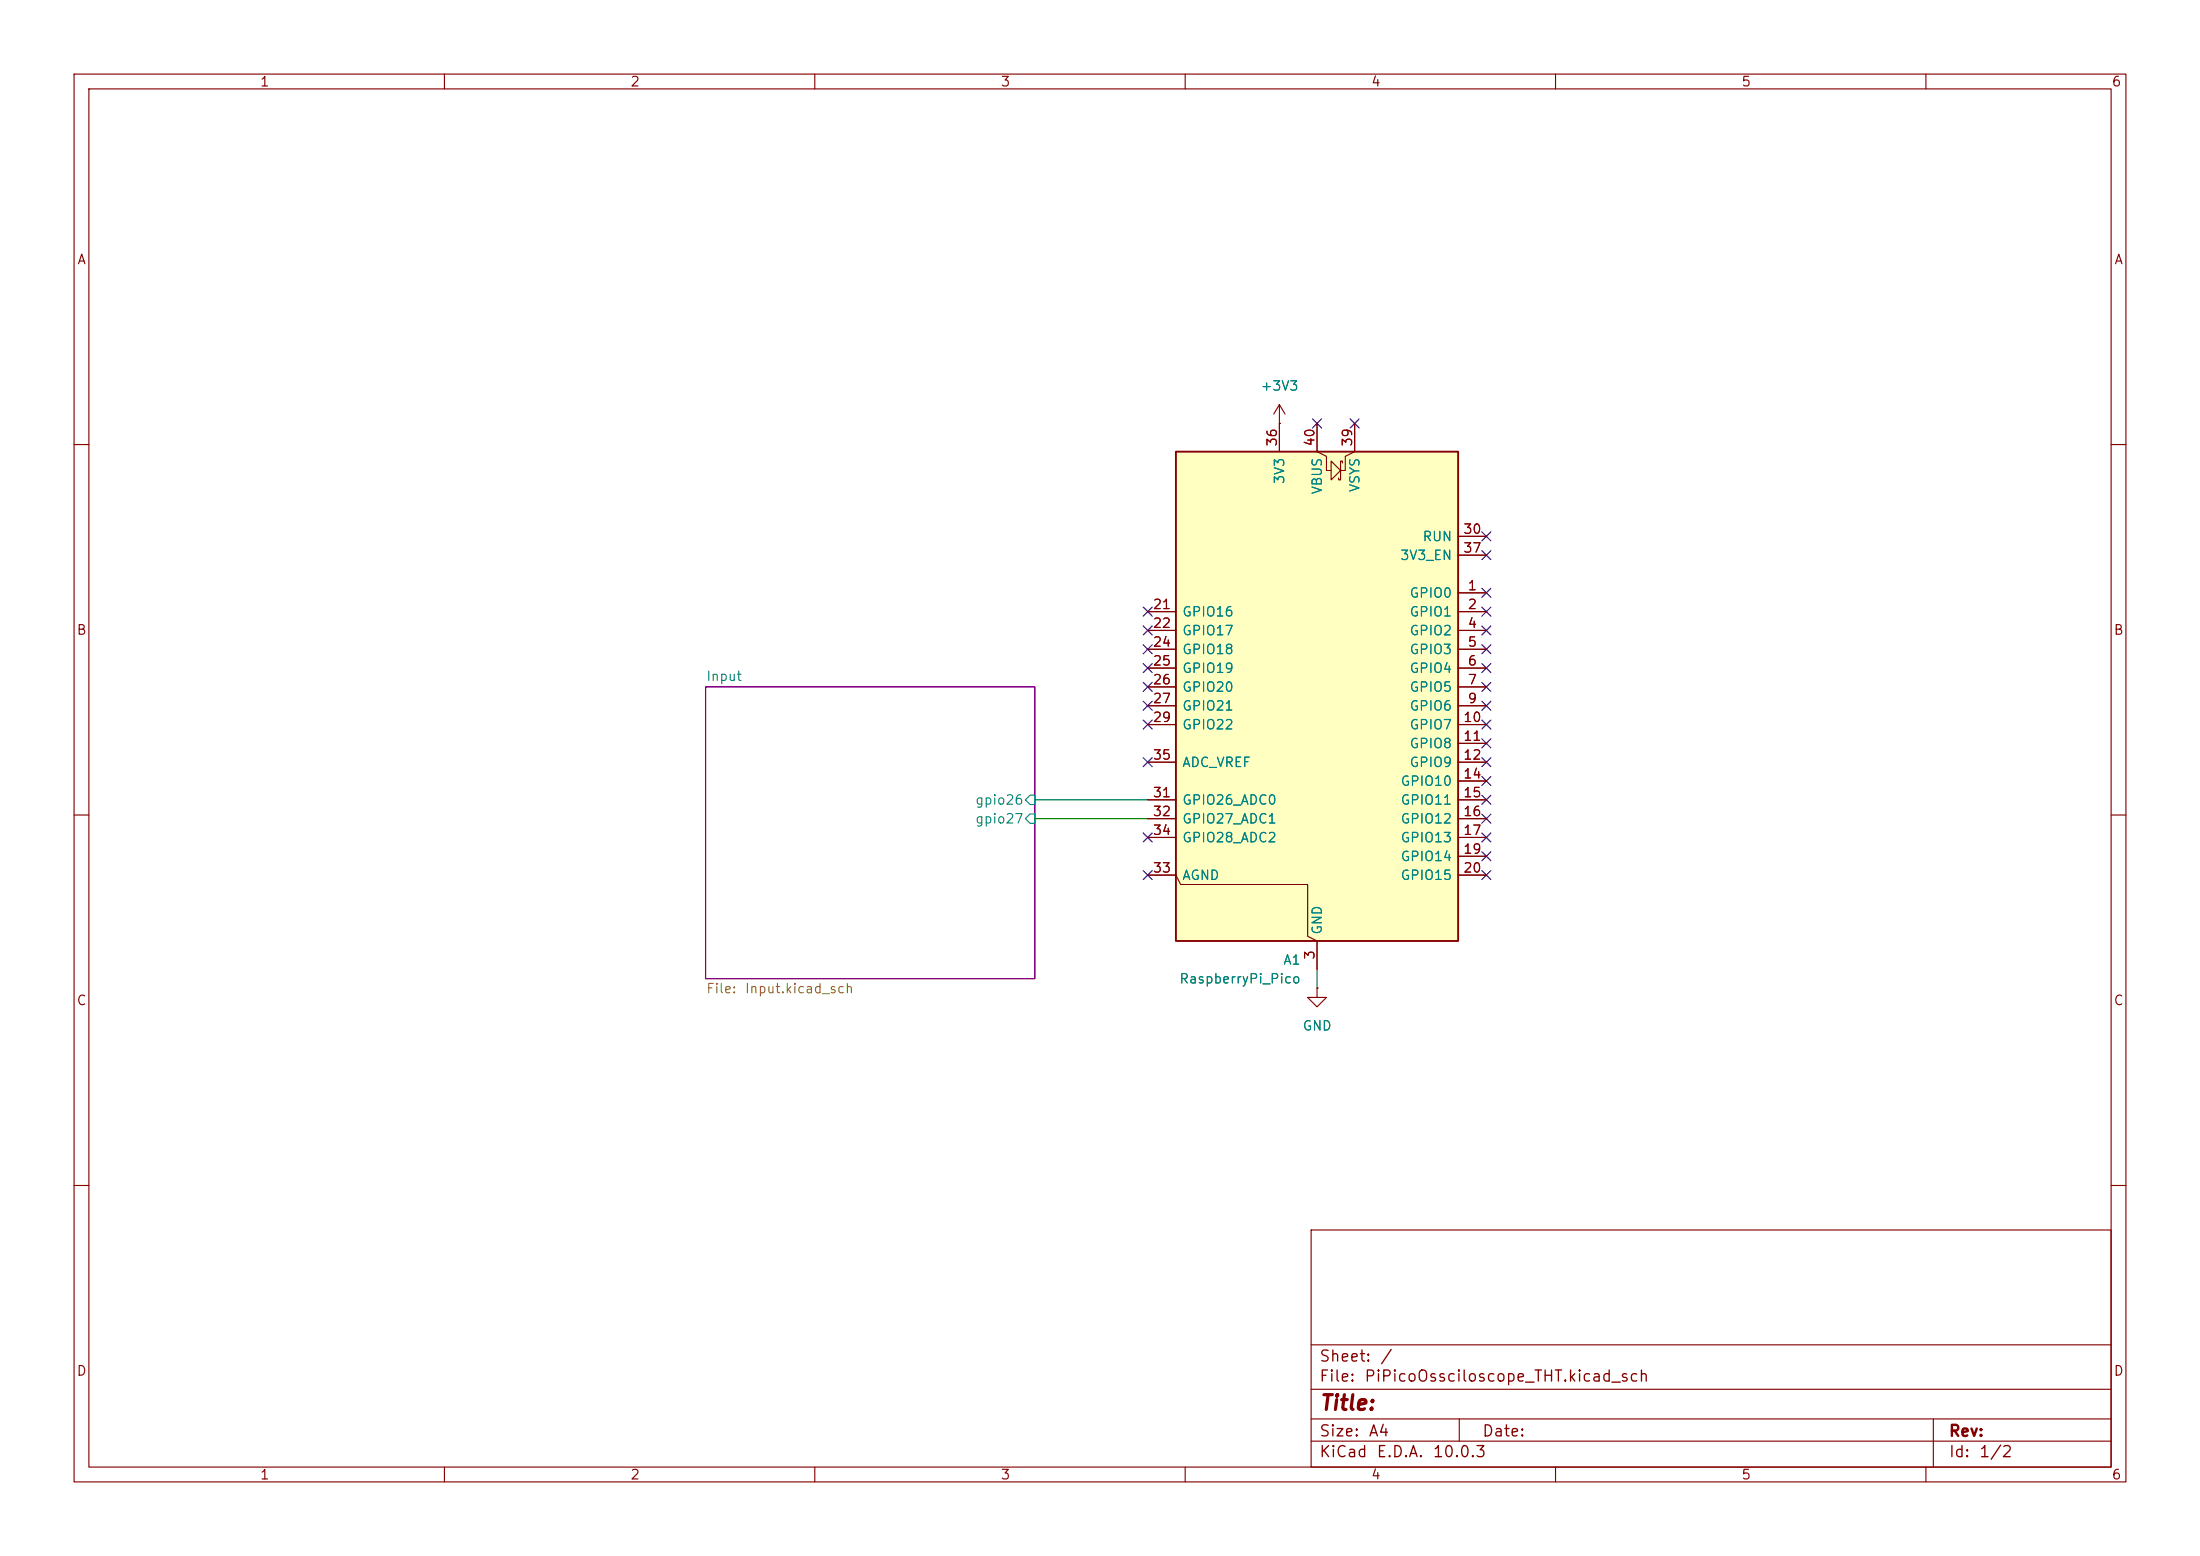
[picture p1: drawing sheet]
(kicad_sch
 (version 20260306)
 (generator "eeschema")
 (generator_version "10.0")
 (paper "A4")
 (lib_symbols
  (symbol "MCU_Module:RaspberryPi_Pico"
   (pin_names
    (offset 0.762)) (exclude_from_sim no) (in_bom yes) (on_board yes)
   (in_pos_files yes)
   (duplicate_pin_numbers_are_jumpers no)
   (property "Reference" "A" (at -19.05 35.56 0) (show_name no) (do_not_autoplace no) (effects (font (size 1.27 1.27)) (justify left)))
   (property "Value" "RaspberryPi_Pico" (at 7.62 35.56 0) (show_name no) (do_not_autoplace no) (effects (font (size 1.27 1.27)) (justify left)))
   (property "Footprint" "Module:RaspberryPi_Pico_Common_Unspecified" (at 0 -46.99 0) (show_name no) (do_not_autoplace no) (hide yes) (effects (font (size 1.27 1.27))))
   (property "Datasheet" "https://datasheets.raspberrypi.com/pico/pico-datasheet.pdf" (at 0 -49.53 0) (show_name no) (do_not_autoplace no) (hide yes) (effects (font (size 1.27 1.27))))
   (property "Description" "Versatile and inexpensive microcontroller module powered by RP2040 dual-core Arm Cortex-M0+ processor up to 133 MHz, 264kB SRAM, 2MB QSPI flash; also supports Raspberry Pi Pico 2" (at 0 -52.07 0) (show_name no) (do_not_autoplace no) (hide yes) (effects (font (size 1.27 1.27))))
   (symbol "RaspberryPi_Pico_0_1"
    (rectangle (start -19.05 34.29) (end 19.05 -31.75) (stroke (width 0.254) (type default)) (fill (type background)))
    (polyline (pts (xy -5.08 34.29) (xy -3.81 33.655) (xy -3.81 31.75) (xy -3.175 31.75)) (stroke (width 0) (type default)) (fill (type none)))
    (polyline (pts (xy -3.429 32.766) (xy -3.429 33.02) (xy -3.175 33.02) (xy -3.175 30.48) (xy -2.921 30.48) (xy -2.921 30.734)) (stroke (width 0) (type default)) (fill (type none)))
    (polyline (pts (xy -3.175 31.75) (xy -1.905 33.02) (xy -1.905 30.48) (xy -3.175 31.75)) (stroke (width 0) (type default)) (fill (type none)))
    (polyline (pts (xy 0 34.29) (xy -1.27 33.655) (xy -1.27 31.75) (xy -1.905 31.75)) (stroke (width 0) (type default)) (fill (type none)))
    (polyline (pts (xy 0 -31.75) (xy 1.27 -31.115) (xy 1.27 -24.13) (xy 18.415 -24.13) (xy 19.05 -22.86)) (stroke (width 0) (type default)) (fill (type none))))
   (symbol "RaspberryPi_Pico_1_1"
    (pin bidirectional line (at -22.86 15.24 0) (length 3.81) (name "GPIO0" (effects (font (size 1.27 1.27)))) (number "1" (effects (font (size 1.27 1.27))))
    (alternate "I2C0_SDA" bidirectional line)
    (alternate "PWM0_A" output line)
    (alternate "SPI0_RX" input line)
    (alternate "UART0_TX" output line)
    (alternate "USB_OVCUR_DET" input line))
    (pin bidirectional line (at -22.86 12.7 0) (length 3.81) (name "GPIO1" (effects (font (size 1.27 1.27)))) (number "2" (effects (font (size 1.27 1.27))))
    (alternate "I2C0_SCL" bidirectional clock)
    (alternate "PWM0_B" bidirectional line)
    (alternate "UART0_RX" input line)
    (alternate "USB_VBUS_DET" passive line)
    (alternate "~{SPI0_CSn}" bidirectional line))
    (pin power_out line (at 0 -35.56 90) (length 3.81) (name "GND" (effects (font (size 1.27 1.27)))) (number "3" (effects (font (size 1.27 1.27))))
    (alternate "GND_IN" power_in line))
    (pin bidirectional line (at -22.86 10.16 0) (length 3.81) (name "GPIO2" (effects (font (size 1.27 1.27)))) (number "4" (effects (font (size 1.27 1.27))))
    (alternate "I2C1_SDA" bidirectional line)
    (alternate "PWM1_A" output line)
    (alternate "SPI0_SCK" bidirectional clock)
    (alternate "UART0_CTS" input line)
    (alternate "USB_VBUS_EN" output line))
    (pin bidirectional line (at -22.86 7.62 0) (length 3.81) (name "GPIO3" (effects (font (size 1.27 1.27)))) (number "5" (effects (font (size 1.27 1.27))))
    (alternate "I2C1_SCL" bidirectional clock)
    (alternate "PWM1_B" bidirectional line)
    (alternate "SPI0_TX" output line)
    (alternate "UART0_RTS" output line)
    (alternate "USB_OVCUR_DET" input line))
    (pin bidirectional line (at -22.86 5.08 0) (length 3.81) (name "GPIO4" (effects (font (size 1.27 1.27)))) (number "6" (effects (font (size 1.27 1.27))))
    (alternate "I2C0_SDA" bidirectional line)
    (alternate "PWM2_A" output line)
    (alternate "SPI0_RX" input line)
    (alternate "UART1_TX" output line)
    (alternate "USB_VBUS_DET" input line))
    (pin bidirectional line (at -22.86 2.54 0) (length 3.81) (name "GPIO5" (effects (font (size 1.27 1.27)))) (number "7" (effects (font (size 1.27 1.27))))
    (alternate "I2C0_SCL" bidirectional clock)
    (alternate "PWM2_B" bidirectional line)
    (alternate "UART1_RX" input line)
    (alternate "USB_VBUS_EN" output line)
    (alternate "~{SPI0_CSn}" bidirectional line))
    (pin passive line (at 0 -35.56 90) (length 3.81) (hide yes) (name "GND" (effects (font (size 1.27 1.27)))) (number "8" (effects (font (size 1.27 1.27)))))
    (pin bidirectional line (at -22.86 0 0) (length 3.81) (name "GPIO6" (effects (font (size 1.27 1.27)))) (number "9" (effects (font (size 1.27 1.27))))
    (alternate "I2C1_SDA" bidirectional line)
    (alternate "PWM3_A" output line)
    (alternate "SPI0_SCK" bidirectional clock)
    (alternate "UART1_CTS" input line)
    (alternate "USB_OVCUR_DET" input line))
    (pin bidirectional line (at -22.86 -2.54 0) (length 3.81) (name "GPIO7" (effects (font (size 1.27 1.27)))) (number "10" (effects (font (size 1.27 1.27))))
    (alternate "I2C1_SCL" bidirectional clock)
    (alternate "PWM3_B" bidirectional line)
    (alternate "SPI0_TX" output line)
    (alternate "UART1_RTS" output line)
    (alternate "USB_VBUS_DET" input line))
    (pin bidirectional line (at -22.86 -5.08 0) (length 3.81) (name "GPIO8" (effects (font (size 1.27 1.27)))) (number "11" (effects (font (size 1.27 1.27))))
    (alternate "I2C0_SDA" bidirectional line)
    (alternate "PWM4_A" output line)
    (alternate "SPI1_RX" input line)
    (alternate "UART1_TX" output line)
    (alternate "USB_VBUS_EN" output line))
    (pin bidirectional line (at -22.86 -7.62 0) (length 3.81) (name "GPIO9" (effects (font (size 1.27 1.27)))) (number "12" (effects (font (size 1.27 1.27))))
    (alternate "I2C0_SCL" bidirectional clock)
    (alternate "PWM4_B" bidirectional line)
    (alternate "UART1_RX" input line)
    (alternate "USB_OVCUR_DET" input line)
    (alternate "~{SPI1_CSn}" bidirectional line))
    (pin passive line (at 0 -35.56 90) (length 3.81) (hide yes) (name "GND" (effects (font (size 1.27 1.27)))) (number "13" (effects (font (size 1.27 1.27)))))
    (pin bidirectional line (at -22.86 -10.16 0) (length 3.81) (name "GPIO10" (effects (font (size 1.27 1.27)))) (number "14" (effects (font (size 1.27 1.27))))
    (alternate "I2C1_SDA" bidirectional line)
    (alternate "PWM5_A" output line)
    (alternate "SPI1_SCK" bidirectional clock)
    (alternate "UART1_CTS" input line)
    (alternate "USB_VBUS_DET" input line))
    (pin bidirectional line (at -22.86 -12.7 0) (length 3.81) (name "GPIO11" (effects (font (size 1.27 1.27)))) (number "15" (effects (font (size 1.27 1.27))))
    (alternate "I2C1_SCL" bidirectional clock)
    (alternate "PWM5_B" bidirectional line)
    (alternate "SPI1_TX" output line)
    (alternate "UART1_RTS" output line)
    (alternate "USB_VBUS_EN" output line))
    (pin bidirectional line (at -22.86 -15.24 0) (length 3.81) (name "GPIO12" (effects (font (size 1.27 1.27)))) (number "16" (effects (font (size 1.27 1.27))))
    (alternate "I2C0_SDA" bidirectional line)
    (alternate "PWM6_A" output line)
    (alternate "SPI1_RX" input line)
    (alternate "UART0_TX" output line)
    (alternate "USB_OVCUR_DET" input line))
    (pin bidirectional line (at -22.86 -17.78 0) (length 3.81) (name "GPIO13" (effects (font (size 1.27 1.27)))) (number "17" (effects (font (size 1.27 1.27))))
    (alternate "I2C0_SCL" bidirectional clock)
    (alternate "PWM6_B" bidirectional line)
    (alternate "UART0_RX" input line)
    (alternate "USB_VBUS_DET" input line)
    (alternate "~{SPI1_CSn}" bidirectional line))
    (pin passive line (at 0 -35.56 90) (length 3.81) (hide yes) (name "GND" (effects (font (size 1.27 1.27)))) (number "18" (effects (font (size 1.27 1.27)))))
    (pin bidirectional line (at -22.86 -20.32 0) (length 3.81) (name "GPIO14" (effects (font (size 1.27 1.27)))) (number "19" (effects (font (size 1.27 1.27))))
    (alternate "I2C1_SDA" bidirectional line)
    (alternate "PWM7_A" output line)
    (alternate "SPI1_SCK" bidirectional clock)
    (alternate "UART0_CTS" input line)
    (alternate "USB_VBUS_EN" output line))
    (pin bidirectional line (at -22.86 -22.86 0) (length 3.81) (name "GPIO15" (effects (font (size 1.27 1.27)))) (number "20" (effects (font (size 1.27 1.27))))
    (alternate "I2C1_SCL" bidirectional clock)
    (alternate "PWM7_B" bidirectional line)
    (alternate "SPI1_TX" output line)
    (alternate "UART0_RTS" output line)
    (alternate "USB_OVCUR_DET" input line))
    (pin bidirectional line (at 22.86 12.7 180) (length 3.81) (name "GPIO16" (effects (font (size 1.27 1.27)))) (number "21" (effects (font (size 1.27 1.27))))
    (alternate "I2C0_SDA" bidirectional line)
    (alternate "PWM0_A" output line)
    (alternate "SPI0_RX" input line)
    (alternate "UART0_TX" output line)
    (alternate "USB_VBUS_DET" input line))
    (pin bidirectional line (at 22.86 10.16 180) (length 3.81) (name "GPIO17" (effects (font (size 1.27 1.27)))) (number "22" (effects (font (size 1.27 1.27))))
    (alternate "I2C0_SCL" bidirectional clock)
    (alternate "PWM0_B" bidirectional line)
    (alternate "UART0_RX" input line)
    (alternate "USB_VBUS_EN" output line)
    (alternate "~{SPI0_CSn}" bidirectional line))
    (pin passive line (at 0 -35.56 90) (length 3.81) (hide yes) (name "GND" (effects (font (size 1.27 1.27)))) (number "23" (effects (font (size 1.27 1.27)))))
    (pin bidirectional line (at 22.86 7.62 180) (length 3.81) (name "GPIO18" (effects (font (size 1.27 1.27)))) (number "24" (effects (font (size 1.27 1.27))))
    (alternate "I2C1_SDA" bidirectional line)
    (alternate "PWM1_A" output line)
    (alternate "SPI0_SCK" bidirectional clock)
    (alternate "UART0_CTS" input line)
    (alternate "USB_OVCUR_DET" input line))
    (pin bidirectional line (at 22.86 5.08 180) (length 3.81) (name "GPIO19" (effects (font (size 1.27 1.27)))) (number "25" (effects (font (size 1.27 1.27))))
    (alternate "I2C1_SCL" bidirectional clock)
    (alternate "PWM1_B" bidirectional line)
    (alternate "SPI0_TX" output line)
    (alternate "UART0_RTS" output line)
    (alternate "USB_VBUS_DET" input line))
    (pin bidirectional line (at 22.86 2.54 180) (length 3.81) (name "GPIO20" (effects (font (size 1.27 1.27)))) (number "26" (effects (font (size 1.27 1.27))))
    (alternate "CLOCK_GPIN0" input clock)
    (alternate "I2C0_SDA" bidirectional line)
    (alternate "PWM2_A" output line)
    (alternate "SPI0_RX" input line)
    (alternate "UART1_TX" output line)
    (alternate "USB_VBUS_EN" output line))
    (pin bidirectional line (at 22.86 0 180) (length 3.81) (name "GPIO21" (effects (font (size 1.27 1.27)))) (number "27" (effects (font (size 1.27 1.27))))
    (alternate "CLOCK_GPOUT0" output clock)
    (alternate "I2C0_SCL" bidirectional clock)
    (alternate "PWM2_B" bidirectional line)
    (alternate "UART1_RX" input line)
    (alternate "USB_OVCUR_DET" input line)
    (alternate "~{SPI0_CSn}" bidirectional line))
    (pin passive line (at 0 -35.56 90) (length 3.81) (hide yes) (name "GND" (effects (font (size 1.27 1.27)))) (number "28" (effects (font (size 1.27 1.27)))))
    (pin bidirectional line (at 22.86 -2.54 180) (length 3.81) (name "GPIO22" (effects (font (size 1.27 1.27)))) (number "29" (effects (font (size 1.27 1.27))))
    (alternate "CLOCK_GPIN1" input clock)
    (alternate "I2C1_SDA" bidirectional line)
    (alternate "PWM3_A" output line)
    (alternate "SPI0_SCK" bidirectional clock)
    (alternate "UART1_CTS" input line)
    (alternate "USB_VBUS_DET" input line))
    (pin passive line (at -22.86 22.86 0) (length 3.81) (name "RUN" (effects (font (size 1.27 1.27)))) (number "30" (effects (font (size 1.27 1.27))))
    (alternate "~{RESET}" passive line))
    (pin bidirectional line (at 22.86 -12.7 180) (length 3.81) (name "GPIO26_ADC0" (effects (font (size 1.27 1.27)))) (number "31" (effects (font (size 1.27 1.27))))
    (alternate "ADC0" input line)
    (alternate "GPIO26" bidirectional line)
    (alternate "I2C1_SDA" bidirectional line)
    (alternate "PWM5_A" output line)
    (alternate "SPI1_SCK" bidirectional clock)
    (alternate "UART1_CTS" input line)
    (alternate "USB_VBUS_EN" output line))
    (pin bidirectional line (at 22.86 -15.24 180) (length 3.81) (name "GPIO27_ADC1" (effects (font (size 1.27 1.27)))) (number "32" (effects (font (size 1.27 1.27))))
    (alternate "ADC1" input line)
    (alternate "GPIO27" bidirectional line)
    (alternate "I2C1_SCL" bidirectional clock)
    (alternate "PWM5_B" bidirectional line)
    (alternate "SPI1_TX" output line)
    (alternate "UART1_RTS" output line)
    (alternate "USB_OVCUR_DET" input line))
    (pin power_out line (at 22.86 -22.86 180) (length 3.81) (name "AGND" (effects (font (size 1.27 1.27)))) (number "33" (effects (font (size 1.27 1.27))))
    (alternate "GND" passive line))
    (pin bidirectional line (at 22.86 -17.78 180) (length 3.81) (name "GPIO28_ADC2" (effects (font (size 1.27 1.27)))) (number "34" (effects (font (size 1.27 1.27))))
    (alternate "ADC2" input line)
    (alternate "GPIO28" bidirectional line)
    (alternate "I2C0_SDA" bidirectional line)
    (alternate "PWM6_A" output line)
    (alternate "SPI1_RX" input line)
    (alternate "UART0_TX" output line)
    (alternate "USB_VBUS_DET" input line))
    (pin power_in line (at 22.86 -7.62 180) (length 3.81) (name "ADC_VREF" (effects (font (size 1.27 1.27)))) (number "35" (effects (font (size 1.27 1.27)))))
    (pin power_out line (at 5.08 38.1 270) (length 3.81) (name "3V3" (effects (font (size 1.27 1.27)))) (number "36" (effects (font (size 1.27 1.27)))))
    (pin passive line (at -22.86 20.32 0) (length 3.81) (name "3V3_EN" (effects (font (size 1.27 1.27)))) (number "37" (effects (font (size 1.27 1.27))))
    (alternate "~{3V3_DISABLE}" passive line))
    (pin passive line (at 0 -35.56 90) (length 3.81) (hide yes) (name "GND" (effects (font (size 1.27 1.27)))) (number "38" (effects (font (size 1.27 1.27)))))
    (pin power_in line (at -5.08 38.1 270) (length 3.81) (name "VSYS" (effects (font (size 1.27 1.27)))) (number "39" (effects (font (size 1.27 1.27))))
    (alternate "VSYS_OUT" power_out line))
    (pin power_out line (at 0 38.1 270) (length 3.81) (name "VBUS" (effects (font (size 1.27 1.27)))) (number "40" (effects (font (size 1.27 1.27))))
    (alternate "VBUS_IN" power_in line)))
   (embedded_fonts no))
  (symbol "power:+3V3"
   (power global)
   (pin_numbers (hide yes))
   (pin_names
    (offset 0) (hide yes)) (exclude_from_sim no) (in_bom yes) (on_board yes)
   (in_pos_files yes)
   (duplicate_pin_numbers_are_jumpers no)
   (property "Reference" "#PWR" (at 0 -3.81 0) (show_name no) (do_not_autoplace no) (hide yes) (effects (font (size 1.27 1.27))))
   (property "Value" "+3V3" (at 0 3.556 0) (show_name no) (do_not_autoplace no) (effects (font (size 1.27 1.27))))
   (property "Footprint" "" (at 0 0 0) (show_name no) (do_not_autoplace no) (hide yes) (effects (font (size 1.27 1.27))))
   (property "Datasheet" "" (at 0 0 0) (show_name no) (do_not_autoplace no) (hide yes) (effects (font (size 1.27 1.27))))
   (property "Description" "Power symbol creates a global label with name \"+3V3\"" (at 0 0 0) (show_name no) (do_not_autoplace no) (hide yes) (effects (font (size 1.27 1.27))))
   (symbol "+3V3_0_1"
    (polyline (pts (xy -0.762 1.27) (xy 0 2.54)) (stroke (width 0) (type default)) (fill (type none)))
    (polyline (pts (xy 0 2.54) (xy 0.762 1.27)) (stroke (width 0) (type default)) (fill (type none)))
    (polyline (pts (xy 0 0) (xy 0 2.54)) (stroke (width 0) (type default)) (fill (type none))))
   (symbol "+3V3_1_1"
    (pin power_in line (at 0 0 90) (length 0) (name "" (effects (font (size 1.27 1.27)))) (number "1" (effects (font (size 1.27 1.27))))))
   (embedded_fonts no))
  (symbol "power:GND"
   (power global)
   (pin_numbers (hide yes))
   (pin_names
    (offset 0) (hide yes)) (exclude_from_sim no) (in_bom yes) (on_board yes)
   (in_pos_files yes)
   (duplicate_pin_numbers_are_jumpers no)
   (property "Reference" "#PWR" (at 0 -6.35 0) (show_name no) (do_not_autoplace no) (hide yes) (effects (font (size 1.27 1.27))))
   (property "Value" "GND" (at 0 -3.81 0) (show_name no) (do_not_autoplace no) (effects (font (size 1.27 1.27))))
   (property "Footprint" "" (at 0 0 0) (show_name no) (do_not_autoplace no) (hide yes) (effects (font (size 1.27 1.27))))
   (property "Datasheet" "" (at 0 0 0) (show_name no) (do_not_autoplace no) (hide yes) (effects (font (size 1.27 1.27))))
   (property "Description" "Power symbol creates a global label with name \"GND\" , ground" (at 0 0 0) (show_name no) (do_not_autoplace no) (hide yes) (effects (font (size 1.27 1.27))))
   (symbol "GND_0_1"
    (polyline (pts (xy 0 0) (xy 0 -1.27) (xy 1.27 -1.27) (xy 0 -2.54) (xy -1.27 -1.27) (xy 0 -1.27)) (stroke (width 0) (type default)) (fill (type none))))
   (symbol "GND_1_1"
    (pin power_in line (at 0 0 270) (length 0) (name "" (effects (font (size 1.27 1.27)))) (number "1" (effects (font (size 1.27 1.27))))))
   (embedded_fonts no)))
 (no_connect
  (at 200.66 92.71))
 (no_connect
  (at 154.94 85.09))
 (no_connect
  (at 200.66 102.87))
 (no_connect
  (at 154.94 118.11))
 (no_connect
  (at 200.66 97.79))
 (no_connect
  (at 200.66 82.55))
 (no_connect
  (at 200.66 80.01))
 (no_connect
  (at 154.94 95.25))
 (no_connect
  (at 154.94 113.03))
 (no_connect
  (at 154.94 102.87))
 (no_connect
  (at 154.94 87.63))
 (no_connect
  (at 154.94 97.79))
 (no_connect
  (at 200.66 74.93))
 (no_connect
  (at 200.66 72.39))
 (no_connect
  (at 200.66 100.33))
 (no_connect
  (at 200.66 113.03))
 (no_connect
  (at 154.94 90.17))
 (no_connect
  (at 200.66 105.41))
 (no_connect
  (at 200.66 107.95))
 (no_connect
  (at 200.66 87.63))
 (no_connect
  (at 200.66 90.17))
 (no_connect
  (at 200.66 85.09))
 (no_connect
  (at 177.8 57.15))
 (no_connect
  (at 154.94 82.55))
 (no_connect
  (at 182.88 57.15))
 (no_connect
  (at 200.66 110.49))
 (no_connect
  (at 200.66 118.11))
 (no_connect
  (at 200.66 95.25))
 (no_connect
  (at 200.66 115.57))
 (no_connect
  (at 154.94 92.71))
 (wire
  (pts (xy 139.7 107.95) (xy 154.94 107.95))
  (stroke (width 0) (type default)))
 (wire
  (pts (xy 139.7 110.49) (xy 154.94 110.49))
  (stroke (width 0) (type default)))
 (wire
  (pts (xy 177.8 130.81) (xy 177.8 133.35))
  (stroke (width 0) (type default)))
 (symbol
  (lib_id "power:GND")
  (at 177.8 133.35 0)
  (unit 1)
  (body_style 1)
  (exclude_from_sim no)
  (in_bom yes)
  (on_board yes)
  (in_pos_files yes)
  (dnp no)
  (fields_autoplaced yes)
  (property "Reference" "#PWR02" (at 177.8 139.7 0) (hide yes) (show_name no) (do_not_autoplace no) (effects (font (size 1.27 1.27))))
  (property "Value" "GND" (at 177.8 138.43 0) (show_name no) (do_not_autoplace no) (effects (font (size 1.27 1.27))))
  (property "Footprint" "" (at 177.8 133.35 0) (hide yes) (show_name no) (do_not_autoplace no) (effects (font (size 1.27 1.27))))
  (property "Datasheet" "" (at 177.8 133.35 0) (hide yes) (show_name no) (do_not_autoplace no) (effects (font (size 1.27 1.27))))
  (property "Description" "Power symbol creates a global label with name \"GND\" , ground" (at 177.8 133.35 0) (hide yes) (show_name no) (do_not_autoplace no) (effects (font (size 1.27 1.27))))
  (pin "1"))
 (symbol
  (lib_id "power:+3V3")
  (at 172.72 57.15 0)
  (unit 1)
  (body_style 1)
  (exclude_from_sim no)
  (in_bom yes)
  (on_board yes)
  (in_pos_files yes)
  (dnp no)
  (fields_autoplaced yes)
  (property "Reference" "#PWR01" (at 172.72 60.96 0) (hide yes) (show_name no) (do_not_autoplace no) (effects (font (size 1.27 1.27))))
  (property "Value" "+3V3" (at 172.72 52.07 0) (show_name no) (do_not_autoplace no) (effects (font (size 1.27 1.27))))
  (property "Footprint" "" (at 172.72 57.15 0) (hide yes) (show_name no) (do_not_autoplace no) (effects (font (size 1.27 1.27))))
  (property "Datasheet" "" (at 172.72 57.15 0) (hide yes) (show_name no) (do_not_autoplace no) (effects (font (size 1.27 1.27))))
  (property "Description" "Power symbol creates a global label with name \"+3V3\"" (at 172.72 57.15 0) (hide yes) (show_name no) (do_not_autoplace no) (effects (font (size 1.27 1.27))))
  (pin "1"))
 (symbol
  (lib_id "MCU_Module:RaspberryPi_Pico")
  (at 177.8 95.25 0)
  (mirror y)
  (unit 1)
  (body_style 1)
  (exclude_from_sim no)
  (in_bom yes)
  (on_board yes)
  (in_pos_files yes)
  (dnp no)
  (property "Reference" "A1" (at 175.6567 129.54 0) (show_name no) (do_not_autoplace no) (effects (font (size 1.27 1.27)) (justify left)))
  (property "Value" "RaspberryPi_Pico" (at 175.6567 132.08 0) (show_name no) (do_not_autoplace no) (effects (font (size 1.27 1.27)) (justify left)))
  (property "Footprint" "Module:RaspberryPi_Pico_Common_THT" (at 177.8 142.24 0) (hide yes) (show_name no) (do_not_autoplace no) (effects (font (size 1.27 1.27))))
  (property "Datasheet" "https://datasheets.raspberrypi.com/pico/pico-datasheet.pdf" (at 177.8 144.78 0) (hide yes) (show_name no) (do_not_autoplace no) (effects (font (size 1.27 1.27))))
  (property "Description" "Versatile and inexpensive microcontroller module powered by RP2040 dual-core Arm Cortex-M0+ processor up to 133 MHz, 264kB SRAM, 2MB QSPI flash; also supports Raspberry Pi Pico 2" (at 177.8 147.32 0) (hide yes) (show_name no) (do_not_autoplace no) (effects (font (size 1.27 1.27))))
  (pin "24")
  (pin "25")
  (pin "1")
  (pin "18")
  (pin "34")
  (pin "23")
  (pin "22")
  (pin "28")
  (pin "29")
  (pin "32")
  (pin "31")
  (pin "30")
  (pin "21")
  (pin "20")
  (pin "19")
  (pin "40")
  (pin "39")
  (pin "38")
  (pin "27")
  (pin "26")
  (pin "35")
  (pin "2")
  (pin "37")
  (pin "17")
  (pin "16")
  (pin "15")
  (pin "14")
  (pin "13")
  (pin "7")
  (pin "8")
  (pin "9")
  (pin "3")
  (pin "33")
  (pin "5")
  (pin "6")
  (pin "4")
  (pin "36")
  (pin "12")
  (pin "11")
  (pin "10"))
 (sheet
  (at 95.25 92.71)
  (size 44.45 39.37)
  (exclude_from_sim no)
  (in_bom yes)
  (on_board yes)
  (dnp no)
  (fields_autoplaced yes)
  (stroke (width 0.1524) (type solid))
  (fill (color 0 0 0 0))
  (property "Sheetname" "Input" (at 95.25 91.9984 0) (show_name no) (do_not_autoplace no) (effects (font (size 1.27 1.27)) (justify left bottom)))
  (property "Sheetfile" "Input.kicad_sch" (at 95.25 132.6646 0) (show_name no) (do_not_autoplace no) (effects (font (size 1.27 1.27)) (justify left top)))
  (pin "gpio26" input (at 139.7 107.95 0) (effects (font (size 1.27 1.27)) (justify right)))
  (pin "gpio27" input (at 139.7 110.49 0) (effects (font (size 1.27 1.27)) (justify right))))
 (sheet_instances
  (path ""
   (page "1")))
 (embedded_fonts no))
